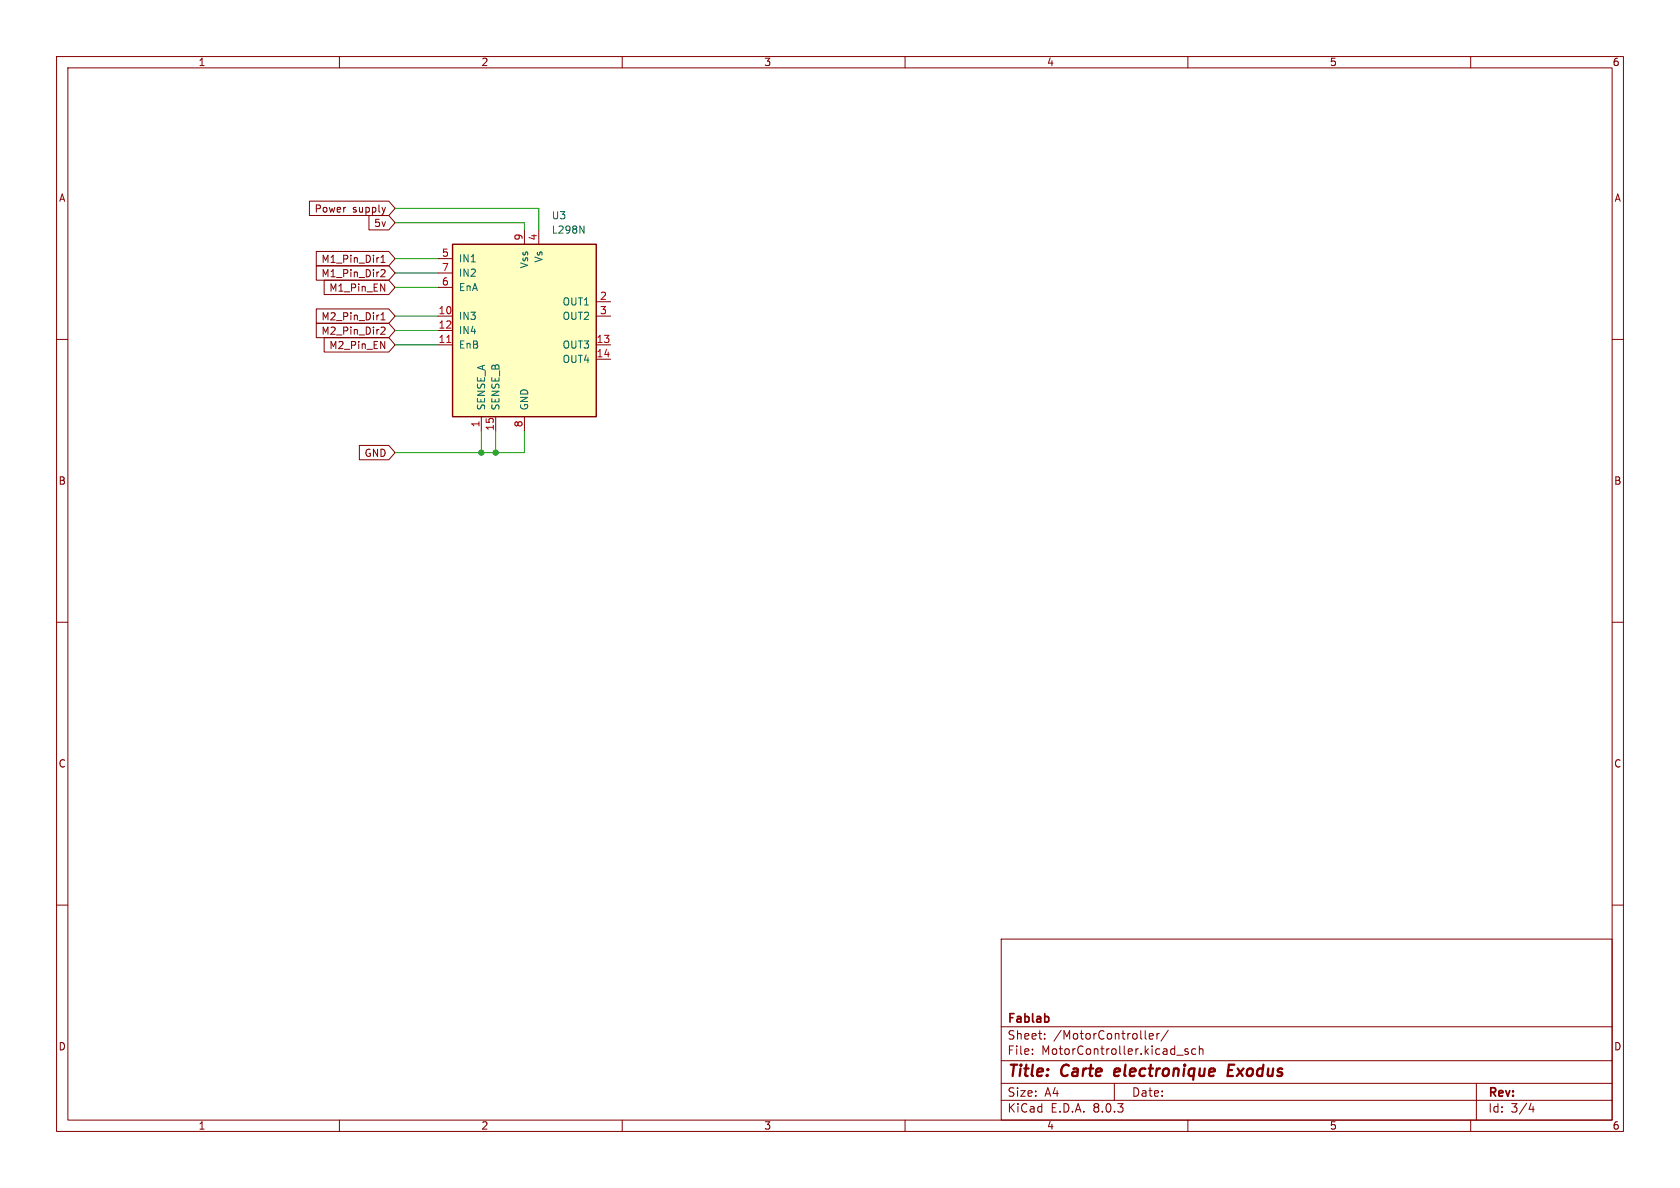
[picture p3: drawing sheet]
<svg xmlns="http://www.w3.org/2000/svg" width="297mm" height="210mm" viewBox="0 0 297 210" stroke-linecap="round" stroke-linejoin="round" font-family="sans-serif">
<g fill="none" stroke="#840000" stroke-width=".18">
<path d="M10 10h277v190h-277zM12 12h273v186h-273zM60 10v2M110 10v2M160 10v2M210 10v2M260 10v2M10 60h2M285 60h2M10 110h2M285 110h2M10 160h2"/>
<path d="M285 160h2M177 166h108v32h-108zM60 198v2M110 198v2M160 198v2M177 194.5h108M177 191.5h108M177 187.5h108M177 181.5h108M182.5 186.3v.1M182.5 185.5v.1M184.7 183.6v.1"/>
<path d="M184.7 182.8v.1M197 191.5v3M202.5 183.6l.2 .1M203.2 183.2l.7-.1-.1-.3-.4-.1-.2 .2v.7h.6M204.5 182.7v1M205 182.7l-.3 .1-.2 .2M206.5 182.1l-1.3 2M208 186.5h1.2M210 198v2M210 185.5l-.3-.1-.2 .2v.2l.5 .2v.3h-.5M211.4 185.5l-.4-.1-.3 .3v.4l.1 .2h.6M212 185.5l.2-.1 .4 .1 .1 .9"/>
<path d="M212 184.9v1.5M260 198v2M261 191.5v6.5M270.7 195l-.4 1.1h.9M271 195.6v1"/>
</g>
<path d="M197.2 189l-.2 .9 .2 .3M198 189.4l-1 .1M217.1 189.2h.7M218.2 188.2h-.9l-.3 2h1" fill="none" stroke="#840000" stroke-width=".4"/>
<path d="M185.3 179.8v.7" fill="none" stroke="#840000" stroke-width=".3"/>
<path d="M80 43.2h25.4v30.5h-25.4z" fill="#ffffc2"/>
<path d="M80 43.2h25.4v30.5h-25.4z" fill="none" stroke="#840000" stroke-width=".25"/>
<g fill="none" stroke="#840000" stroke-width=".18">
<path d="M54.7 35.6h14l1.1 1.2-1.1 1.3h-14zM65.2 38.1h3.5l1.1 1.3-1.1 1.2h-3.5zM68.1 36.7l-.3 .8M55.9 44.4h12.8l1.1 1.3-1.1 1.3h-12.8zM55.9 47h12.8l1.1 1.3-1.1 1.2h-12.8zM55.9 57.1h12.8l1.1 1.3-1.1 1.3h-12.8zM55.9 54.6h12.8l1.1 1.3-1.1 1.3h-12.8zM57.3 59.7h11.4l1.1 1.3-1.1 1.2h-11.4zM57.3 49.5h11.4l1.1 1.3-1.1 1.3h-11.4zM67.4 46.4h.7M67.4 45.5l.3-.4v1.3M67.4 55.6l.3-.3v1.3"/>
<path d="M67.4 56.6h.7M67.4 47.7h.4l.3 .3-.8 .9h.8M67.4 57.9l.4-.1 .3 .4-.8 .9h.8M77.5 55.9h2.5M77.5 58.4h2.5M77.5 45.7h2.5M77.5 50.8h2.5M77.5 48.3h2.5M92.7 40.6v2.6M95.2 40.6v2.6M105.4 55.9h2.5M105.4 53.3h2.5"/>
<path d="M63.5 78.7h5.2l1.1 1.3-1.1 1.3h-5.2zM77.5 61h2.5M85.1 73.7v2.5M87.6 73.7v2.5M92.7 73.7v2.5M105.4 61h2.5M105.4 63.5h2.5"/>
</g>
<path d="M79 60.5h.7" fill="none" stroke="#a90000" stroke-width=".18"/>
<path d="M102.5 39.9l.7 1.3v-1.3" fill="none" stroke="#006464" stroke-width=".18"/>
<path d="M69.8 39.4h22.9v1.2M69.8 36.8h25.4v3.8M69.8 58.4h7.7M69.8 55.9h7.7M69.8 45.7h7.7M69.8 50.8h7.7M69.8 48.3h7.7M69.8 61h7.7M85.1 76.2v3.8M87.6 76.2v3.8M92.7 76.2v3.8h-22.9" fill="none" stroke="#009600" stroke-width=".18"/>
<g fill="#009600" stroke="#009600" stroke-width=".18">
<circle cx="85.1" cy="80" r=".46"/>
<circle cx="87.6" cy="80" r=".46"/>
</g>
<g font-size="2.8" fill="#840000">
<text x="178" y="190.9">Title:</text>
<text x="187.7" y="190.9">Carte</text>
<text x="197.9" y="190.9">electronique</text>
<text x="218.7" y="190.9">Exodus</text>
</g>
<g font-size="2.1" fill="#840000">
<text x="178" y="184">Sheet:</text>
<text x="178" y="181.2">Fablab</text>
<text x="186.2" y="184">/MotorController/</text>
<text x="178" y="186.7">File:</text>
<text x="184.1" y="186.7">MotorController.kicad_sch</text>
<text x="178" y="196.9">KiCad</text>
<text x="178" y="194.1">Size:</text>
<text x="184.7" y="194.1">A4</text>
<text x="185.7" y="196.9">E.D.A.</text>
<text x="193.3" y="196.9">8.0.3</text>
<text x="200" y="194.1">Date:</text>
<text x="263" y="194.3">Rev:</text>
<text x="263" y="196.9">Id:</text>
<text x="267.1" y="196.9">3/4</text>
</g>
<g font-size="1.8" fill="#840000">
<text x="35" y="11.9">1</text>
<text x="85" y="11.9">2</text>
<text x="135" y="11.9">3</text>
<text x="185" y="11.9">4</text>
<text x="235" y="11.9">5</text>
<text x="285" y="11.9">6</text>
<text x="10.3" y="35.9">A</text>
<text x="285.3" y="35.9">A</text>
<text x="55.5" y="37.8">Power</text>
<text x="62.3" y="37.8">supply</text>
<text x="66" y="40.3">5v</text>
<text x="56.7" y="46.7">M1_Pin_Dir1</text>
<text x="56.7" y="49.2">M1_Pin_Dir2</text>
<text x="58.1" y="51.8">M1_Pin_EN</text>
<text x="56.7" y="59.4">M2_Pin_Dir2</text>
<text x="56.7" y="56.8">M2_Pin_Dir1</text>
<text x="58.1" y="61.9">M2_Pin_EN</text>
<text x="64.3" y="81">GND</text>
<text x="10.3" y="85.9">B</text>
<text x="285.3" y="85.9">B</text>
<text x="10.3" y="135.9">C</text>
<text x="285.3" y="135.9">C</text>
<text x="10.3" y="185.9">D</text>
<text x="285.3" y="185.9">D</text>
<text x="35" y="199.9">1</text>
<text x="85" y="199.9">2</text>
<text x="135" y="199.9">3</text>
<text x="185" y="199.9">4</text>
<text x="235" y="199.9">5</text>
<text x="285" y="199.9">6</text>
</g>
<g font-size="1.8" fill="#006464">
<text x="97.5" y="39">U3</text>
<text x="97.5" y="41.5">L298N</text>
<text x="81" y="46.6">IN1</text>
<text x="93.6" y="47.5" transform="rotate(-90 93.6 47.5)">Vss</text>
<text x="96.1" y="46.5" transform="rotate(-90 96.1 46.5)">Vs</text>
<text x="81" y="51.7">EnA</text>
<text x="81" y="49.1">IN2</text>
<text x="81" y="56.7">IN3</text>
<text x="81" y="59.3">IN4</text>
<text x="99.4" y="54.2">OUT1</text>
<text x="99.4" y="56.7">OUT2</text>
<text x="81" y="61.8">EnB</text>
<text x="99.4" y="61.8">OUT3</text>
<text x="99.4" y="64.4">OUT4</text>
<text x="86" y="72.6" transform="rotate(-90 86 72.6)">SENSE_A</text>
<text x="88.5" y="72.6" transform="rotate(-90 88.5 72.6)">SENSE_B</text>
<text x="93.6" y="72.6" transform="rotate(-90 93.6 72.6)">GND</text>
</g>
<g font-size="1.8" fill="#a90000">
<text x="78" y="45.5">5</text>
<text x="92.5" y="42.6" transform="rotate(-90 92.5 42.6)">9</text>
<text x="95" y="42.6" transform="rotate(-90 95 42.6)">4</text>
<text x="78" y="50.5">6</text>
<text x="78" y="48">7</text>
<text x="106" y="53.1">2</text>
<text x="77.4" y="55.6">10</text>
<text x="77.4" y="58.2">12</text>
<text x="106" y="55.6">3</text>
<text x="77.4" y="60.7">11</text>
<text x="105.4" y="60.7">13</text>
<text x="105.4" y="63.2">14</text>
<text x="84.8" y="75.6" transform="rotate(-90 84.8 75.6)">1</text>
<text x="87.4" y="76.2" transform="rotate(-90 87.4 76.2)">15</text>
<text x="92.5" y="75.6" transform="rotate(-90 92.5 75.6)">8</text>
</g>
</svg>
